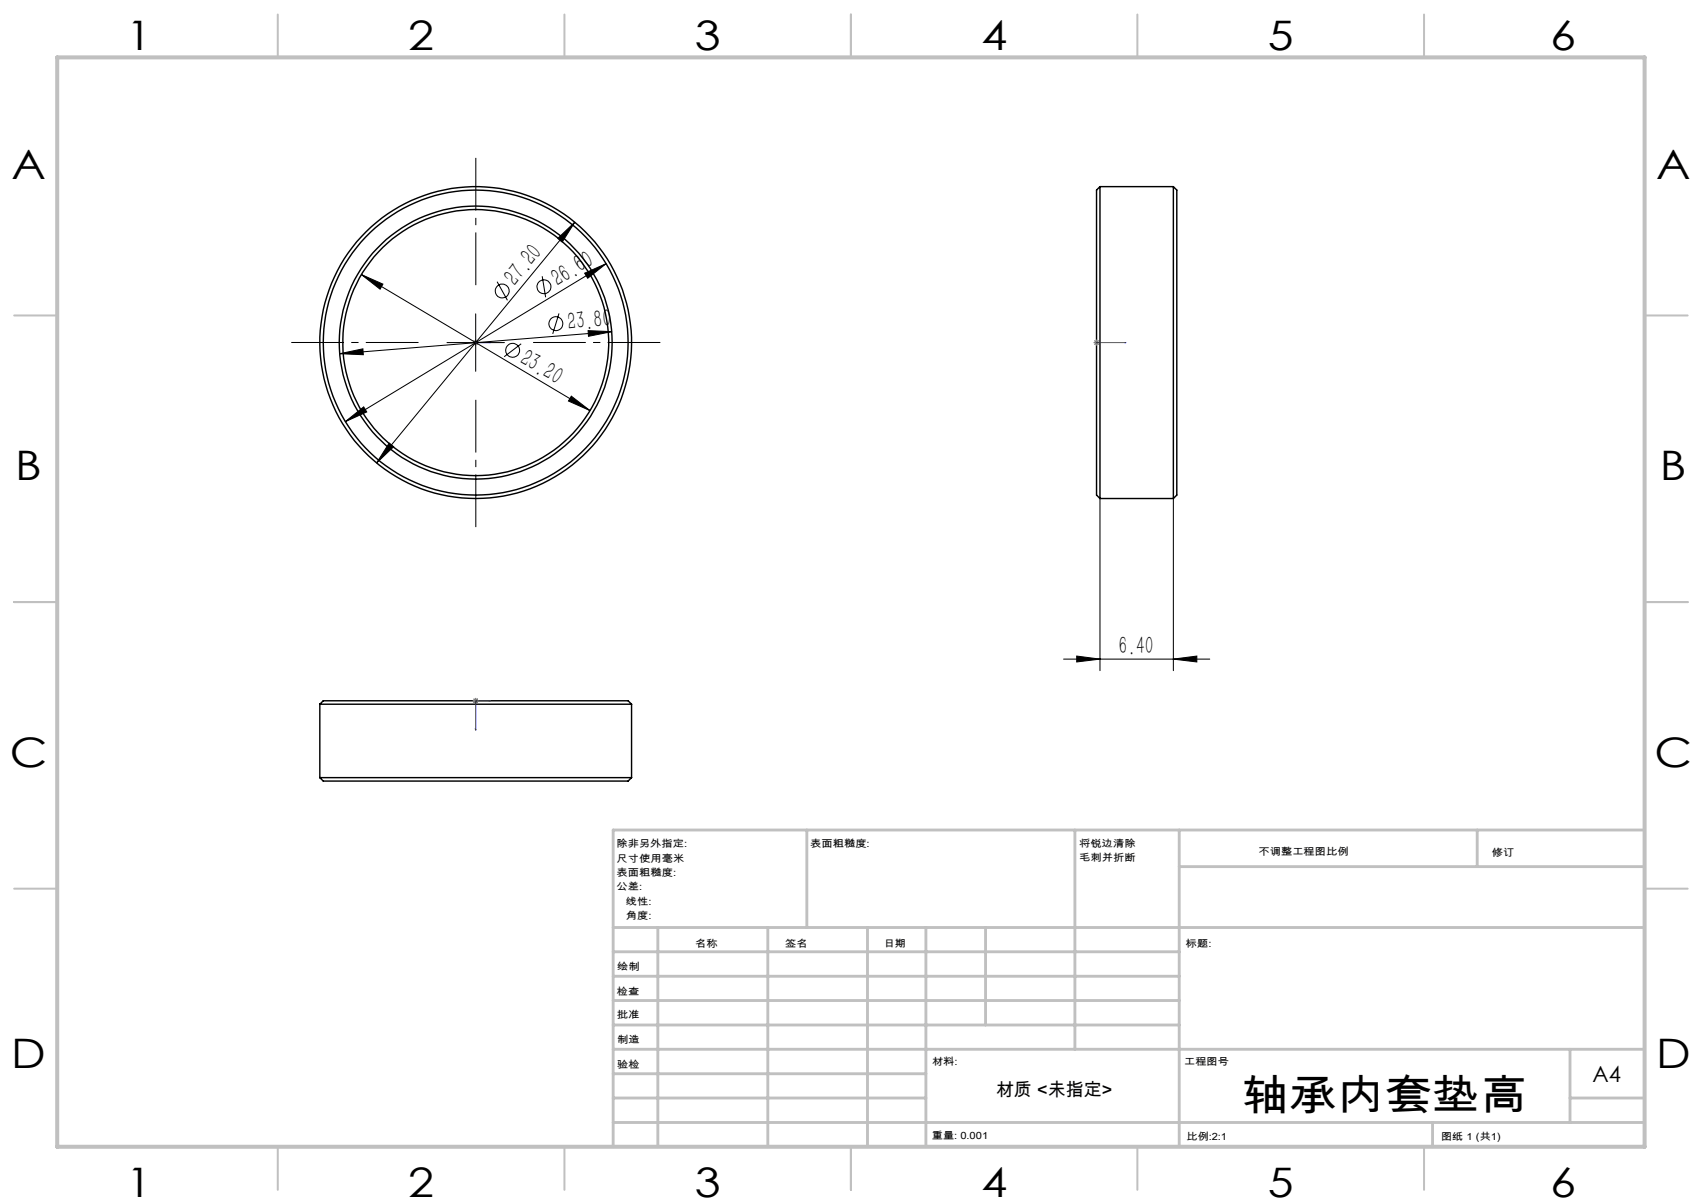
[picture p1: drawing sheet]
<svg xmlns="http://www.w3.org/2000/svg" width="297mm" height="210mm" viewBox="0 0 297 210" stroke-linecap="round" stroke-linejoin="round" font-family="sans-serif">
<g fill="none" stroke="#000" stroke-width=".25">
<path d="M191.9 32.6v54.4M191.9 32.6l-.6 .6v53.2l.6 .6M191.9 32.6h12.9M204.8 32.6v54.4M204.8 32.6l.6 .6v53.2l-.6 .6M191.9 87h12.9M55.8 122.8h54.4M55.8 122.8l.6-.6h53.2l.6 .6M55.8 135.6h54.4M55.8 135.6l.6 .6h53.2l.6-.6M55.8 122.8v12.8M110.2 122.8v12.8"/>
<circle cx="83" cy="59.8" r="26.6"/>
<circle cx="83" cy="59.8" r="27.2"/>
<circle cx="83" cy="59.8" r="23.8"/>
<circle cx="83" cy="59.8" r="23.2"/>
</g>
<g fill="none" stroke="#000" stroke-width=".18">
<path d="M100.3 38.8l-34.6 41.9M63.1 47.9l3.7 1.7-.5 .8zM63.1 47.9l39.8 23.7M78 59.8h10M83 54.7v10.1M86.7 49.1l1.8 3.3M90.9 60l-2.9 2.2M94.6 48.2l.6 3.6M97.3 41.6l3-2.8-2.2 3.4zM97.5 54.7l-1.1 3.5M102 47.7l3.8-1.7-3.2 2.5zM102.6 57.7l4.2 .1-4.1 .9z"/>
<path d="M105.8 46l-45.5 27.5M106.8 57.8l-47.5 3.9M59.3 61.7l4-.9 .1 1.1zM60.3 73.5l3.2-2.5 .5 .9zM67.9 77.3l.8 .6-3 2.8zM99.7 69.1l3.2 2.5-3.7-1.7zM191.9 87v30M204.8 87v30M185.6 115h25.5M187.9 114.4l4 .6-4 .5zM204.8 115l4-.6v1.1z"/>
<circle cx="87.6" cy="50.7" r="1.22"/>
<circle cx="94.9" cy="50" r="1.22"/>
<circle cx="97" cy="56.4" r="1.21"/>
<circle cx="89.5" cy="61.1" r="1.21"/>
</g>
<g fill="none" stroke="#00f" stroke-width=".18">
<path d="M82.9 59.8h.2zM83 59.8h.1M83 59.8h2.6M83.3 59.8h-.2h.2M85.6 59.8h-.3h.3M191.3 59.8h.1zM191.3 59.8h.1M191.3 59.8h5.2M191.9 59.8h-.2h.2M196.5 59.8h-.2h.2M82.9 127.1h.2l-.1 .3zM83 122.6v.2z"/>
<path d="M83.1 122.2h.2zM85.3 122.2h.3l-.3 .1zM85.6 122.2h-2.6v5.2"/>
</g>
<path d="M82.5 59.8h1M82.7 59.4l.7 .7M83 59.3v.9M83.4 59.4l-.7 .7M190.9 59.8h.9M191 59.4l.7 .7M191.3 59.3v.9M191.7 59.4l-.7 .7M82.5 122.2h1M82.7 121.9l.7 .7M83 121.7v1.1M83.4 121.9l-.7 .7" fill="none" stroke="#808080" stroke-width=".18"/>
<path d="M73 59.7h-22.2M83 49.7v-22.2M93 59.7h22.2M83 69.7v22.2" fill="none" stroke="#000" stroke-width=".18" stroke-dasharray="30.5 1.3 1.3 1.3" stroke-dashoffset="21.3" stroke-linecap="butt"/>
<g fill="none" stroke="#c0c0c0" stroke-width=".35">
<path d="M48.5 2.5v7.5M98.5 2.5v7.5M148.5 2.5v7.5M198.5 2.5v7.5M248.5 2.5v7.5M2.5 55h7.5M287 55h7.5M2.5 105h7.5M287 105h7.5M2.5 155h7.5M287 155h7.5M48.5 200v7.5"/>
<path d="M98.5 200v7.5M148.5 200v7.5M198.5 200v7.5M248.5 200v7.5"/>
</g>
<g fill="none" stroke="#c0c0c0" stroke-width=".5">
<path d="M140.8 144.8v17M187.6 144.8v38.2M205.8 144.8v55.2M205.8 151.2h81.2M257.8 144.8v6.4M287 144.8h-180v55.2M107 161.8h180M107 178.8h98.8M107 174.5h98.8M107 170.3h98.8M107 166h98.8M114.8 161.8v38.2"/>
<path d="M134 161.8v38.2M151.4 161.8v38.2M161.6 161.8v38.2M172 161.8v17M107 195.8h180M107 191.5h54.6M107 187.3h54.6M107 183h180M250 195.8v4.2M274 191.5h13M274 183v12.8"/>
</g>
<path d="M10 10h277v190h-277z" fill="none" stroke="#c0c0c0" stroke-width=".7"/>
<g fill="#00f">
<path d="M85.3 59.8h.3zM82.9 59.8h.2z"/>
<path d="M191.7 59.8h.2zM85.3 122.2v.1l.3-.1zM82.9 127.1l.1 .3 .1-.3zM83.1 122.2h.2zM83 122.6v.2z"/>
<path d="M83.1 59.8h.2zM191.3 59.8h.1zM196.3 59.8h.2z"/>
</g>
<g fill="#000">
<path d="M63.1 47.9l3.2 2.5 .5-.8zM99.7 69.1l-.5 .8 3.7 1.7z"/>
<path d="M59.3 61.7l4.1 .2-.1-1.1zM102.6 57.7l.1 1 4.1-.9z"/>
<path d="M60.3 73.5l3.7-1.6-.5-.9zM102 47.7l.6 .8 3.2-2.5z"/>
<path d="M67.9 77.3l-2.2 3.4 3-2.8zM97.3 41.6l.8 .6 2.2-3.4z"/>
<path d="M187.9 114.4l4 .6-4 .5zM204.8 115l4-.6v1.1z"/>
</g>
<text font-size="7.4" x="216.6" y="193.5">轴承内套垫高</text>
<g font-size="7.1">
<text x="22" y="8.7">1</text>
<text x="71.2" y="8.7">2</text>
<text x="121.2" y="8.7">3</text>
<text x="171.2" y="8.7">4</text>
<text x="221.2" y="8.7">5</text>
<text x="270.5" y="8.7">6</text>
<text x="2" y="31.2">A</text>
<text x="289" y="31.2">A</text>
<text x="2.7" y="83.7">B</text>
<text x="289.7" y="83.7">B</text>
<text x="1.7" y="133.7">C</text>
<text x="288.7" y="133.7">C</text>
<text x="2" y="186.2">D</text>
<text x="289" y="186.2">D</text>
<text x="22" y="208.7">1</text>
<text x="71.2" y="208.7">2</text>
<text x="121.2" y="208.7">3</text>
<text x="171.2" y="208.7">4</text>
<text x="221.2" y="208.7">5</text>
<text x="270.5" y="208.7">6</text>
</g>
<g font-size="4.4">
<text x="89.9" y="50" transform="rotate(-51 89.9 50)">27.20</text>
<text x="97.3" y="50.1" transform="rotate(-31 97.3 50.1)">26.60</text>
<text x="99.1" y="57.6" transform="rotate(-5 99.1 57.6)">23.80</text>
<text x="90.5" y="63.2" transform="rotate(31 90.5 63.2)">23.20</text>
<text x="195.2" y="114.1">6.40</text>
</g>
<text font-size="3.9" x="277.9" y="188.8">A4</text>
<text font-size="3.2" x="173.8" y="191.1">材质 &lt;未指定&gt;</text>
<g font-size="1.7">
<text x="107.6" y="147.8">除非另外指定:</text>
<text x="141.4" y="147.8">表面粗糙度:</text>
<text x="188.3" y="147.7">将锐边清除</text>
<text x="219.6" y="149.2">不调整工程图比例</text>
<text x="260.3" y="149.4">修订</text>
<text x="107.6" y="150.3">尺寸使用毫米</text>
<text x="107.6" y="152.8">表面粗糙度:</text>
<text x="107.6" y="155.3">公差:</text>
<text x="188.3" y="150.2">毛刺并折断</text>
<text x="109.2" y="160.3">角度:</text>
<text x="109.2" y="157.8">线性:</text>
<text x="121.3" y="165.2">名称</text>
<text x="137" y="165.1">签名</text>
<text x="154.2" y="165.1">日期</text>
<text x="207" y="165.1">标题:</text>
<text x="107.6" y="173.5">检查</text>
<text x="107.7" y="169.3">绘制</text>
<text x="107.6" y="177.5">批准</text>
<text x="107.7" y="182">制造</text>
<text x="162.6" y="185.7">材料:</text>
<text x="206.6" y="185.7">工程图号</text>
<text x="107.7" y="186.3">验检</text>
<text x="162.6" y="198.7">重量: 0.001</text>
<text x="207.1" y="198.8">比例:2:1</text>
<text x="251.5" y="198.8">图纸 1 (共1)</text>
</g>
</svg>
